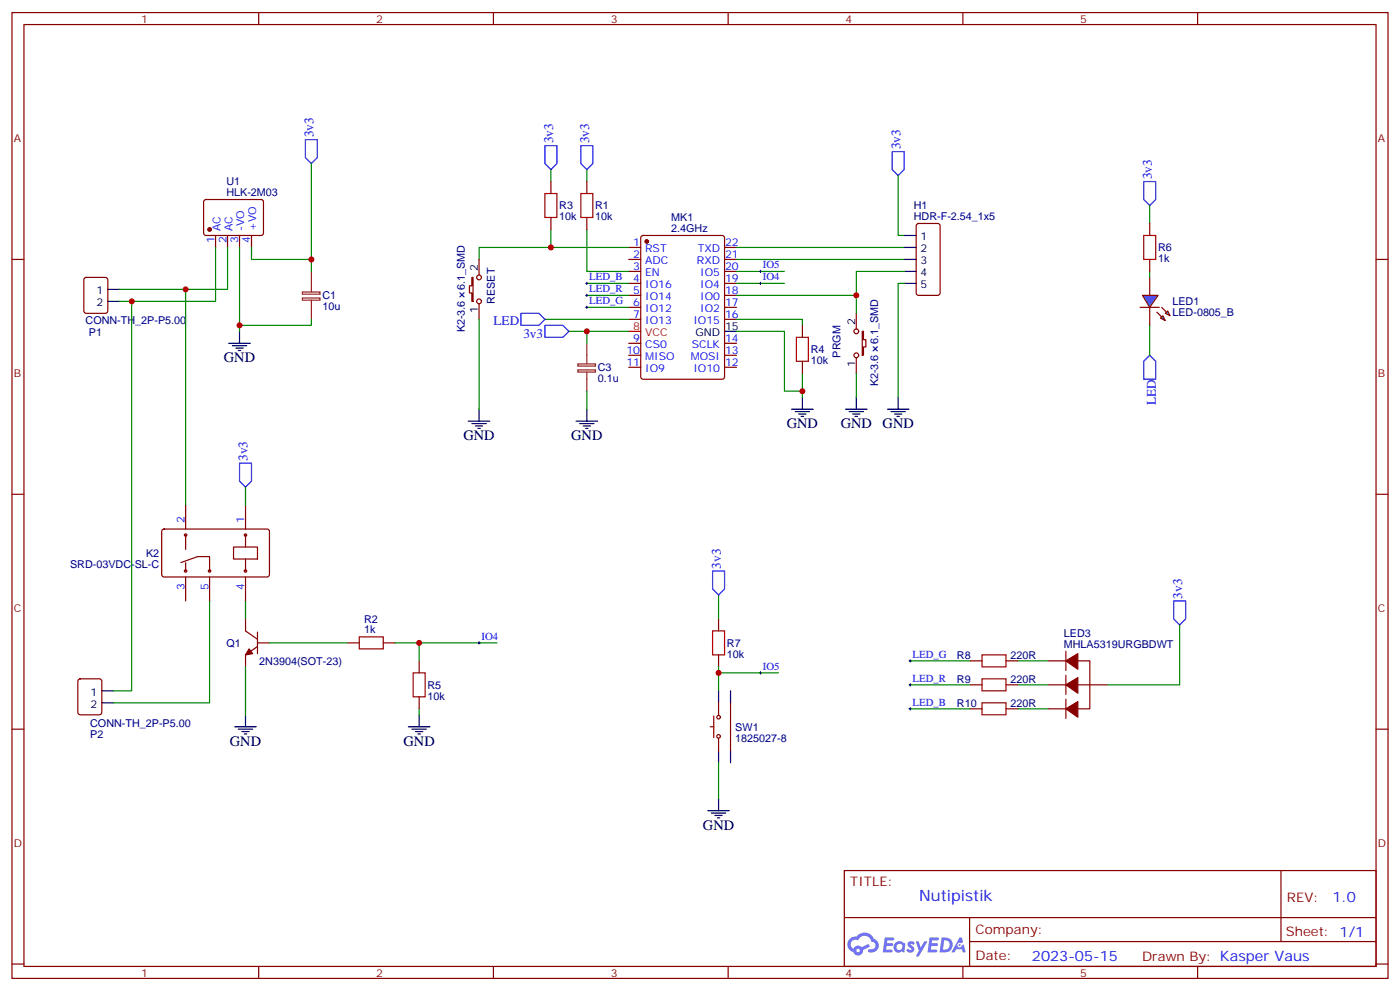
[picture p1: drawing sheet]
# EasyEDA schematic Nutipistik Schematic.json
TITLE: Nutipistik; REV: 1.0; Date: 2023-05-15; Sheet: 1/1; Drawn By: Kasper Vaus

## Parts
C1  10u  [C0805]
C3  0.1u  [C0805]
H1  HDR-F-2.54_1x5  [HDR-F-2.54_1X5]
K2  SRD-03VDC-SL-C  [RELAY-TH_SRD-XXVDC-XL-C]
LED1  LED-0805_B  [LED0805_BLUE]
LED3  MHLA5319URGBDWT  [LED-TH_4P-BD6.9-P1.27-R]
MK1  2.4GHz  [WIFIM-SMD_ESP-12E-BR]
P1  CONN-TH_2P-P5.00  [CONN-TH_2P-P5.00]
P2  CONN-TH_2P-P5.00  [CONN-TH_2P-P5.00]
PRGM  K2-3.6×6.1_SMD  [KEY-SMD_2P-L6.2-W3.6-LS8.0]
Q1  2N3904(SOT-23)  [SOT-23-3_L2.9-W1.3-P1.90-LS2.4-TR]
R1  10k  [R0805]
R2  1k  [R0805]
R3  10k  [R0805]
R4  10k  [R0805]
R5  10k  [R0805]
R6  1k  [R0805]
R7  10k  [R0805]
R8  220R  [R0603]
R9  220R  [R0603]
R10  220R  [R0603]
RESET  K2-3.6×6.1_SMD  [KEY-SMD_2P-L6.2-W3.6-LS8.0]
SW1  1825027-8  [KEY-TH_1825027-8]
U1  HLK-2M03  [PWRM-TH_HLK-2M03]

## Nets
3v3: C1.2 C3.2 H1.1 K2.1 LED3.2(+) MK1.8(VCC) R1.2 R3.2 R6.2 R7.2 U1.4(+VO)
GND: C1.1 C3.1 H1.5 MK1.15(GND) PRGM.1 Q1.1(E) R4.1 R5.1 RESET.1 SW1.1 U1.3(-VO)
IO4: MK1.19(IO4) R2.2 R5.2
IO5: MK1.20(IO5) R7.1 SW1.2
LED: LED1.2 MK1.7(IO13)
LED_B: MK1.4(IO16) R10.1
LED_G: MK1.6(IO12) R8.1
LED_R: MK1.5(IO14) R9.1
K2_4: K2.4 Q1.3(C)
LED1_1: LED1.1 R6.1
MK1_1: MK1.1(RST) R3.1 RESET.2
MK1_3: MK1.3(EN) R1.1
MK1_16: MK1.16(IO15) R4.2
MK1_18: H1.4 MK1.18(IO0) PRGM.2
MK1_21: H1.3 MK1.21(RXD)
MK1_22: H1.2 MK1.22(TXD)
P2_2: K2.5 P2.2
Q1_2: Q1.2(B) R2.1
R8_2: LED3.4(-) R8.2
R9_2: LED3.3(-) R9.2
R10_2: LED3.1(-) R10.2
U1_1: P1.2 P2.1 U1.1(AC)
U1_2: K2.2 P1.1 U1.2(AC)

Not connected (* = marked no-connect by the designer): K2 3; MK1 2(ADC) 9(CS0) 10(MISO) 11(IO9) 12(IO10) 13(MOSI) 14(SCLK) 17(IO2); SW1 3 4

# EasyEDA board Nutipistik PCB.json

Outline 67.5 x 40 mm; copper layers: TopLayer, BottomLayer. Coordinates in mm from the lower left corner of the outline.
Outline path: 0,40 0,29 7.5,29 7.5,11 0,11 0,0 67.5,0 67.5,40 0,40 ; 63.4,37 arc(64.5,38.1) 65.6,37 arc(64.5,35.9) 63.4,37

## Design rules (mm)
Default: track 0.254, clearance 0.152, via 0.61, via hole 0.305

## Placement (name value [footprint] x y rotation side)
C1  10u  [C0805]  27.15 7.81 90 top
C3  0.1u  [C0805]  24.99 7.81 90 top
H1  HDR-F-2.54_1x5  [HDR-F-2.54_1X5]  13.18 36.89 0 top
Hole_gge2965  -  [Hole_gge2965]  3.02 37.02 0 top
Hole_gge2995  -  [Hole_gge2995]  3.02 2.98 0 top
Hole_gge3010  -  [Hole_gge3010]  64.48 2.98 0 top
Hole_gge3025  -  [Hole_gge3025]  64.48 37.02 0 top
K2  SRD-03VDC-SL-C  [RELAY-TH_SRD-XXVDC-XL-C]  47.97 26.22 0 top
LED1  LED-0805_B  [LED0805_BLUE]  22.57 7.55 90 top
LED3  MHLA5319URGBDWT  [LED-TH_4P-BD6.9-P1.27-R]  31.08 20.76 0 top
MK1  2.4GHz  [WIFIM-SMD_ESP-12E-BR]  16.73 19.87 0 top
P1  -  [CONN-TH_2P-P5.00]  64.1 12.13 90 top
P2  -  [CONN-TH_2P-P5.00]  64.23 28.13 90 top
PRGM  K2-3.6×6.1_SMD  [KEY-SMD_2P-L6.2-W3.6-LS8.0]  29.56 29.91 180 top
Q1  2N3904(SOT-23)  [SOT-23-3_L2.9-W1.3-P1.90-LS2.4-TR]  41.75 36.51 180 top
R1  10k  [R0805]  13.94 7.81 270 top
R2  1k  [R0805]  37.69 37.4 180 top
R3  10k  [R0805]  11.91 7.81 270 top
R4  10k  [R0805]  21.05 31.43 270 top
R5  10k  [R0805]  37.69 35.37 180 top
R6  1k  [R0805]  22.57 3.49 270 top
R7  10k  [R0805]  23.46 37.4 90 top
R8  220R  [R0603]  18.89 8.06 270 top
R9  220R  [R0603]  17.37 8.06 270 top
R10  220R  [R0603]  15.84 8.06 270 top
RESET  K2-3.6×6.1_SMD  [KEY-SMD_2P-L6.2-W3.6-LS8.0]  8.86 5.27 90 top
SW1  1825027-8  [KEY-TH_1825027-8]  29.56 36.13 180 top
U1  HLK-2M03  [PWRM-TH_HLK-2M03]  44.04 8.44 180 top

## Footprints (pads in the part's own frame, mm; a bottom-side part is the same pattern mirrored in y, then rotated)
C0805
  rect 1.41x1.35 smd: 1(-1,0) 2(1,0)
CONN-TH_2P-P5.00
  oval 2x2 hole 1.3: 1(-2.504,0) 2(2.504,0)
HDR-F-2.54_1X5
  rect 1.575x1.575 hole 0.889: 1(-5.08,0)
  oval 1.575x1.575 hole 0.889: 2(-2.54,0) 3(0,0) 4(2.54,0) 5(5.08,0)
Hole_gge2965
  round 2.032 hole 2.032 unplated: (0,0)
Hole_gge2995
  round 2.032 hole 2.032 unplated: (0,0)
Hole_gge3010
  round 2.032 hole 2.032 unplated: (0,0)
Hole_gge3025
  round 2.032 hole 2.032 unplated: (0,0)
KEY-SMD_2P-L6.2-W3.6-LS8.0
  rect 1.4x1.5 smd: 1(-3.8,0) 2(3.8,0)
KEY-TH_1825027-8
  oval 1.8x1.8 hole 1.2: 1(-2.25,-1.27) 2(2.25,-1.27)
  oval 2.2x2.2 hole 1.5: 3(3.5,1.27) 4(-3.5,1.27)
LED0805_BLUE
  rect 1.3x1.399 smd: 1(-1.05,0) 2(1.05,0)
LED-TH_4P-BD6.9-P1.27-R
  rect 1.1x1.1 hole 0.7: 1(1.905,0)
  oval 1.1x1.1 hole 0.7: 2(0.635,0) 3(-0.635,0) 4(-1.905,0)
PWRM-TH_HLK-2M03
  rect 2x2 hole 1.2: 1(-12,0)
  oval 2x2 hole 1.2: 2(-7,0) 3(9.5,0) 4(12,0)
R0603
  rect 0.806x0.864 smd: 1(-0.753,0) 2(0.753,0)
R0805
  rect 1.133x1.377 smd: 1(-1,0) 2(1,0)
RELAY-TH_SRD-XXVDC-XL-C
  oval 2.794x2.794 hole 1.524: 1(-5.1,-6) 2(7.1,-6) 3(7.1,6) 4(-5.1,6) 5(-7.1,0)
SOT-23-3_L2.9-W1.3-P1.90-LS2.4-TR
  rect 1.25x0.7 smd: 1(1.25,0.95) 2(1.25,-0.95) 3(-1.25,0)
WIFIM-SMD_ESP-12E-BR
  rect 1.3x2.5 smd: 1(-7.74,-7.75) 2(-5.74,-7.75) 3(-3.74,-7.75) 4(-1.74,-7.75) 5(0.26,-7.75) 6(2.26,-7.75) 7(4.26,-7.75) 8(6.26,-7.75) 15(6.26,7.75) 16(4.26,7.75) 17(2.26,7.75) 18(0.26,7.75) 19(-1.74,7.75) 20(-3.74,7.75) 21(-5.74,7.75) 22(-7.74,7.75)
  rect 1.8x1.3 smd: 9(7.74,-5.001) 10(7.739,-3.001) 11(7.739,-1.001) 12(7.739,0.999) 13(7.739,2.999) 14(7.74,4.999)

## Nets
As in the schematic, except:
3V3: C1.2 C3.2 H1.1 K2.1 LED3.2 MK1.8 R1.2 R3.2 R6.2 R7.2 U1.4

## Via types
v1: diameter 0.61, hole 0.305, TopLayer to BottomLayer, 13 vias

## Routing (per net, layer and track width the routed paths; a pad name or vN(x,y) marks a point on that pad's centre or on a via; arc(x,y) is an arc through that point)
3V3: length 104.8
  TopLayer w0.254: v1(24.22,12.13) 22.99,12.12
  TopLayer w0.508: 32.79,22.47 29.43,25.84 29.43,38.8 29.05,39.18 24.24,39.18 R7.2 10.13,38.41 8.6,36.89 H1.1 ; R6.2 22.56,2.47 v1(20.67,2.47) ; v1(13.94,5.01) R1.2 R3.2 ; 22.99,12.12 v1(24.22,12.13)
  TopLayer w0.635: MK1.8 22.99,10.8 C3.2 C1.2 ; LED3.2 31.72,21.4 33.11,22.79 40.3,22.79 K2.1
  TopLayer w1.27: U1.4 30.57,8.44 30.07,8.95 27.29,8.95 C1.2
  BottomLayer w0.508: v1(24.22,12.13) 26,12.13 31.59,17.71 31.59,20.64 LED3.2 ; v1(13.94,5.01) 13.94,4.51 14.32,4.12 19.02,4.12 v1(20.67,2.47) 27.02,8.82 v1(28.67,8.82)
IO4: length 29.4
  TopLayer w0.254: R2.2 R5.2 ; v1(36.67,33.59) 36.69,35.37 ; v1(15.08,30.16) 15.08,27.71 MK1.19
  BottomLayer w0.254: v1(36.67,33.59) 36.16,33.08 18,33.08 v1(15.08,30.16)
IO5: length 21.3
  TopLayer w0.254: v1(12.92,30.03) 12.92,27.69 MK1.20 ; R7.1 23.35,36.51 v1(22.07,36.51)
  BottomLayer w0.254: v1(12.92,30.03) 17.87,34.99 20.54,34.99 v1(22.07,36.51) 24.1,36.51 24.99,37.4 SW1.2
K2_4: length 4.3
  TopLayer w0.508: K2.4 42.87,36.38 Q1.3
LED: length 4.2
  TopLayer w0.254: MK1.7 20.99,10.19 LED1.2
LED1_1: length 2
  TopLayer w0.254: LED1.1 R6.1
LED_B: length 3.7
  TopLayer w0.254: MK1.4 14.99,10.31 15.84,9.46 R10.1
LED_G: length 3.3
  TopLayer w0.254: R8.1 18.89,12.02 MK1.6
LED_R: length 3.5
  TopLayer w0.254: MK1.5 16.99,9.84 17.37,9.47 R9.1
MK1_1: length 6.3
  TopLayer w0.254: MK1.1 8.86,11.99 RESET.2 11.65,9.07 R3.1
MK1_3: length 3.7
  TopLayer w0.254: R1.1 13.94,9.15 12.99,10.09 MK1.3
MK1_16: length 2.8
  TopLayer w0.254: MK1.16 21.05,27.68 R4.2
MK1_18: length 19
  TopLayer w0.254: H1.4 15.72,33.46 16.99,32.19 MK1.18 ; v1(24.1,30.8) 24.99,29.91 PRGM.2
  BottomLayer w0.254: v1(16.99,30.67) 22.57,30.67 22.7,30.8 v1(24.1,30.8)
MK1_21: length 12.5
  TopLayer w0.254: MK1.21 10.99,26.58 10.89,26.48 10.89,34.61 H1.3
MK1_22: length 10.7
  TopLayer w0.254: H1.2 8.98,35.24 8.98,28.13 9.49,27.62 MK1.22
P2_2: length 152.5
  TopLayer w2.54: 59.82,26.22 K2.5 ; 59.82,26.22 59.66,26.22 57.88,24.44 42.65,24.44 K2.5 ; 59.82,26.22 P2.2 64.07,30.8 61.18,30.8 58.64,28.25 41.75,28.25 40.87,27.38 K2.5
  BottomLayer w2.54: K2.5 40.87,27.25 41.88,28.25 58.64,28.25 61.18,30.8 64.07,30.8 P2.2 ; K2.5 41.5,26.22 43.27,24.44 ; K2.5 42.65,24.44 43.27,24.44 ; K2.5 57.75,26.22 62.16,30.63 P2.2 ; P2.2 58.04,24.44 43.27,24.44
Q1_2: length 3.7
  TopLayer w0.254: 40.5,37.46 40.44,37.4 R2.1
  TopLayer w0.508: R2.1 40.44,37.4 40.5,37.46
R8_2: length 20.5
  TopLayer w0.254: R8.2 v1(18.89,6.41)
  BottomLayer w0.254: v1(18.89,6.41) 21.56,9.08 21.56,11.62 23.59,13.65 25.24,13.65 29.18,17.59 LED3.4
R9_2: length 24.6
  TopLayer w0.254: v1(17.37,5.78) R9.2
  BottomLayer w0.254: LED3.3 30.45,17.84 25.62,13.02 23.72,13.02 22.57,11.87 22.57,11.11 22.07,10.6 22.07,7.81 20.8,6.54 20.67,6.54 19.91,5.78 v1(17.37,5.78)
R10_2: length 27.6
  TopLayer w0.254: R10.2 v1(15.84,5.9)
  BottomLayer w0.254: LED3.1 32.99,17.59 20.54,5.14 15.84,5.14 v1(15.84,5.9)
U1_1: length 85.3
  TopLayer w2.54: P1.2 62.07,16.66 62.07,17.08 61.94,17.21 61.94,23.56 64.01,25.62 P2.1 ; P1.2 64.1,15.05 65.37,16.32 65.37,21.02 65.5,21.14 65.5,24.35 P2.1 ; P1.2 64.1,25.5 P2.1
  BottomLayer w2.54: P1.2 64.1,14.67 65.63,16.19 65.63,24.23 P2.1 ; P1.2 64.23,14.76 P2.1 ; P1.2 62.22,14.63 ; U1.1 62.22,14.63 ; 62.22,14.63 62.22,20.61 61.94,20.89 61.94,23.34 ; P2.1 61.94,23.34 ; P2.1 61.94,23.34
U1_2: length 62.8
  TopLayer w4: P1.1 58.73,4.25 53.82,4.25 51.04,7.03 U1.2 51.15,8.55 51.15,13.52 55.07,17.45 K2.2
  BottomLayer w4: K2.2 55.07,17.83 51.04,13.79 U1.2 51.04,6.9 53.56,4.38 58.13,4.38 58.26,4.51 59.28,4.51 64.1,9.33 P1.1

## Copper pours and planes (outline as drawn; the poured copper is in the pictures)
GND on TopLayer: 7.59,39.94 7.59,-18.48 45.69,-18.48 45.69,39.94
GND on BottomLayer: 7.6,39.94 7.6,-18.48 45.7,-18.48 45.7,39.94

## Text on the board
TopSilkLayer: 3V3 | TXD | RXD | DTR | GND | OUT | IN
